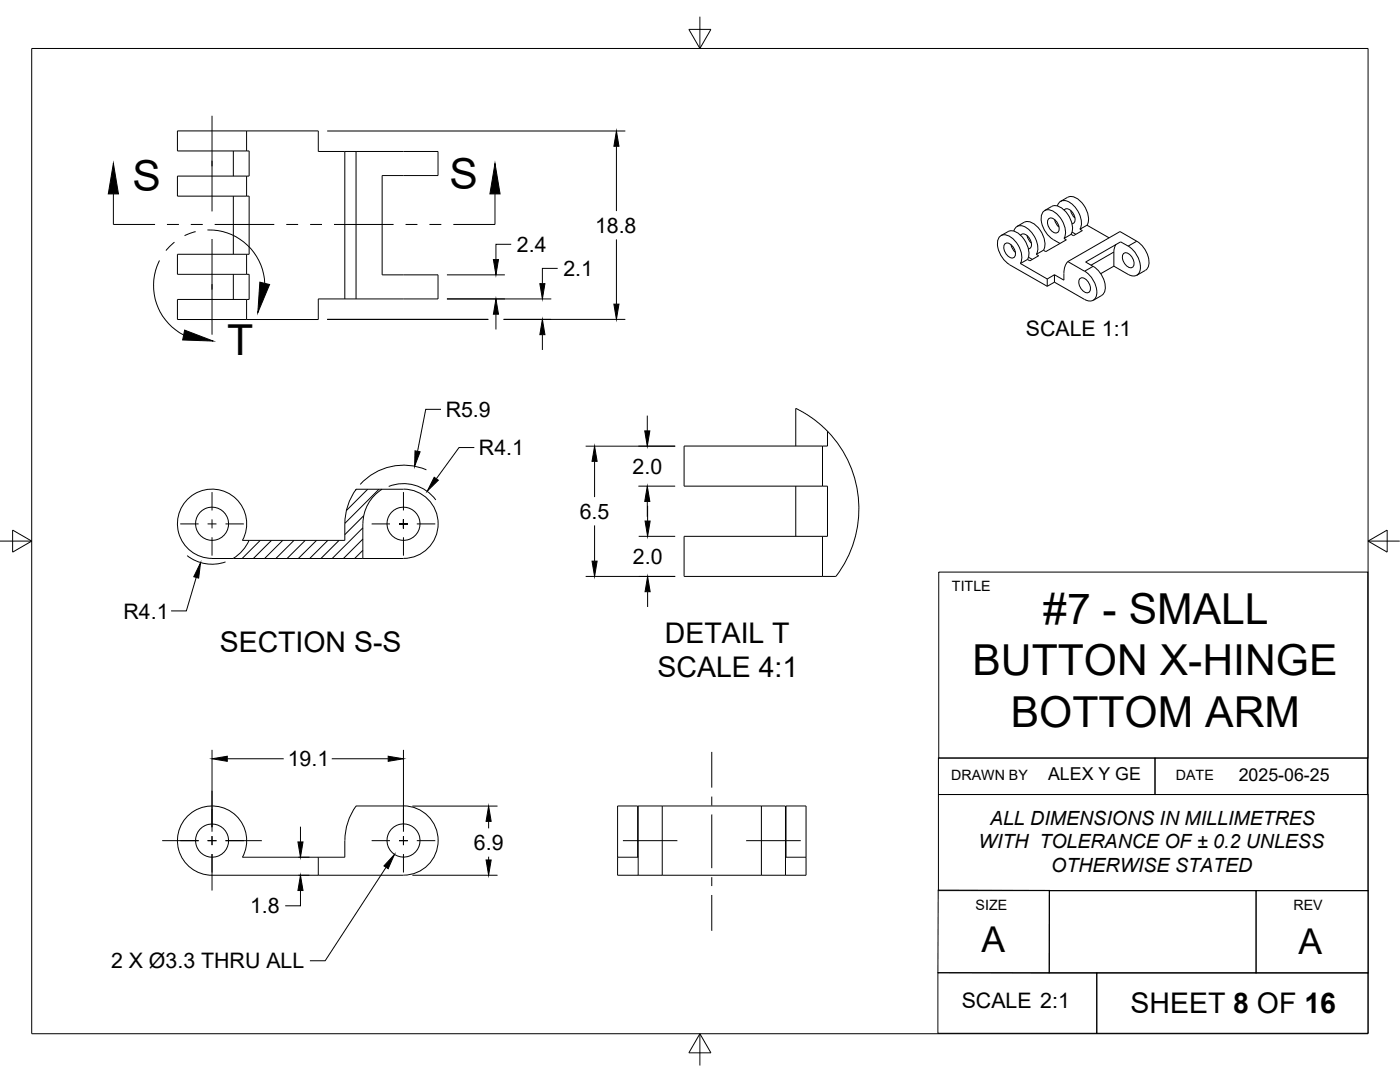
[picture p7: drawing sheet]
<svg xmlns="http://www.w3.org/2000/svg" width="279mm" height="216mm" viewBox="0 0 279 216" stroke-linecap="round" stroke-linejoin="round" font-family="sans-serif">
<!-- layer: Visible -->
<g fill="none" stroke="#000" stroke-width=".2">
<path d="M46.6 30.1v5M46.6 39.1v11.6M49.2 35.1h-13.8v4h13.8M49.2 26.1h-13.8v4h13.8M49.2 26.1h14.3v4.1h5.3M49.2 30.1h.5v5h-.5M49.2 39.1h.5v11.6h-.5M49.2 26.1v4M49.2 35.1v4M68.8 30.2h2.3M68.8 30.2v29.4M71.1 30.2h16.3v4.8h-11.1v19.8h11.1v4.8h-16.3"/>
<path d="M71.1 30.2v29.4M213.1 39.4l-1.4 .8M213.1 39.4a2.41 2.41 0 0 1 2.7 1 4.3 4.3 0 0 1 1.1 4.5M46.6 54.7v5.1M49.2 59.8h-13.8v4h13.8M49.2 50.7h-13.8v4h13.8M49.2 54.7h.5v5.1h-.5M49.2 50.7v4M49.2 59.8v4M68.8 59.6h2.3M68.8 59.6h-5.3v4.2h-14.3M200.5 48.7a1.39 1.39 0 0 1 1.9 1 1.28 1.28 0 0 1-.2 1.8 2.01 2.01 0 0 1-1.7-2.8z"/>
<path d="M201.2 46.2l-1.4 .8M201.2 46.2a2.41 2.41 0 0 1 2.7 1 4.3 4.3 0 0 1 1.2 4.6M201.5 52.8l7.5 4.3M201.8 48.9l.3 .8 .5 .6M202.3 46.1a1.44 1.44 0 0 1 2.4-.8 5 5 0 0 1 2.3 5l-.2 .4M203.6 52.6a4.6 4.6 0 0 0-2.3-5.6 1.48 1.48 0 0 0-1.7 .1 1.48 1.48 0 0 0-.5 1.6 5.4 5.4 0 0 0 2.4 4.1M203.7 46.9a1.14 1.14 0 0 1 1.7 .6l.2 .4a1.14 1.14 0 0 1-.4 1.8M204.4 44.4l-1.5 .8M204.4 44.4a2.41 2.41 0 0 1 2.7 1 4.3 4.3 0 0 1 1.1 4.5M205 47l.3 .8 .5 .7M205.3 51.3l.7 .5M209 55.7v1.4"/>
<path d="M209.3 43.7a1.39 1.39 0 0 1 1.9 1 1.28 1.28 0 0 1-.3 1.8 2.01 2.01 0 0 1-1.6-2.8zM209.9 41.2l-1.4 .8M209.9 41.2a2.41 2.41 0 0 1 2.7 1 4.3 4.3 0 0 1 1.2 4.5M210.4 54.8v1.5M210.4 54.8l-1.4 .9M210.4 56.3l-1.4 .8M210.4 56.3l6.1 3.5M210.5 43.8l.3 .8 .5 .7M211 41.1a1.44 1.44 0 0 1 2.4-.8 5 5 0 0 1 2.3 5l-.2 .4M212.3 54.6v1.3l-1.9-1.1M212.4 47.6a4.6 4.6 0 0 0-2.4-5.6 1.48 1.48 0 0 0-1.7 .1 1.48 1.48 0 0 0-.5 1.6 5.7 5.7 0 0 0 3.7 4.9M212.4 41.9a1.14 1.14 0 0 1 1.7 .6l.2 .3a1.14 1.14 0 0 1-.4 1.8"/>
<path d="M213.1 52.2a3.2 3.2 0 0 0-.8 2.3M213.7 42l.3 .8 .5 .7M213.8 46.8l-1.5 .8 .5 .3-4.1 2.3-.5-.3-1.4 .9 .5 .2-1.8 1-.4-.2-1.5 .8 5.4 3.1M213.8 46.8l.4 .2 1.8-1-.5-.3 1.4-.8 4.4 2.6M214 46.3l.7 .5M215.5 55.6a1.39 1.39 0 0 1 1.9 1 1.28 1.28 0 0 1-.2 1.8 2.01 2.01 0 0 1-1.7-2.8zM216.5 54.1a5.1 5.1 0 0 1 2.3 4.8 1.44 1.44 0 0 1-2.3 .8M218.1 53.1l-1.4-.8 6.9-4a5.6 5.6 0 0 1 3.9 5.6 1.44 1.44 0 0 1-2.3 .8M218.2 53.1a4.9 4.9 0 0 1 2.2 5.2l-.5 .6M219.9 58.9l-1.7 1M222.3 53.1l-2.6 1.5M222.3 53.1l2.8 1.7"/>
<path d="M222.7 48.8l-.4 1v3.3M224.2 50.6a1.39 1.39 0 0 1 1.9 1 1.28 1.28 0 0 1-.2 1.8 2.01 2.01 0 0 1-1.7-2.8zM228.6 54l-1.7 .9M228.6 53.9a2.34 2.34 0 0 0 .5-2.7 5.4 5.4 0 0 0-2.2-3.1l-3.4-1.9-10.4 6 3.4 1.9M71.1 97.6h9.4M71.1 97.6a11.7 11.7 0 0 0-2.3 6.9v3.3h-20.4M76.3 97.6a8.1 8.1 0 0 0-3.9 6.9M80.5 97.6a6.9 6.9 0 0 1 6.9 6.9 6.9 6.9 0 0 1-6.9 6.9M158.8 89v-7.5l1.6 .8 2 1.4 2.7 2.3v3h-1M158.8 97v10M164.1 89h-27.6v8h27.6M164.1 97h1v10h-1"/>
<path d="M164.1 89v8M165.1 86a22.2 22.2 0 0 1 1.7 29M42.3 111.4h38.2M48.4 107.8a6.9 6.9 0 0 0-3.8-9.8 6.9 6.9 0 0 0-9.1 5.4 6.9 6.9 0 0 0 6.8 8M49.7 107.8l-.7 1.2-.8 1.1-1.6 1.3M72.4 104.5v6.9M164.1 107h-27.6v8h27.6M164.1 115h2.7M164.1 107v8M63.5 171v3.6M68.8 167.7v3.3h-20.4M71.1 160.8h9.4a6.9 6.9 0 0 1 6.9 6.9 6.9 6.9 0 0 1-6.9 6.9h-38.2a6.9 6.9 0 0 1-6.8-8 6.9 6.9 0 0 1 9.1-5.4 6.9 6.9 0 0 1 3.8 9.8"/>
<path d="M71.1 160.8a11.7 11.7 0 0 0-2.3 6.9M123.3 171v-10.2h4v10.2M123.3 171h4.1M123.3 171v3.6h37.6v-3.6M127.4 174.6v-13.8h29.4v13.8M132.2 160.8v13.8M152 160.8v13.8M156.8 171h4.1M156.9 171v-10.2h4v10.2"/>
<circle cx="42.3" cy="104.5" r="3.3"/>
<circle cx="80.5" cy="104.5" r="3.3"/>
<circle cx="42.3" cy="167.7" r="3.3"/>
<circle cx="80.5" cy="167.7" r="3.3"/>
</g>
<!-- layer: Visible Narrow -->
<path d="M218.1 53.1l-1.6 1M222.3 50.3l-4.6 2.6M226.9 48.1l-1.8 1" fill="none" stroke="#000" stroke-width=".2"/>
<!-- layer: Sketch11 -->
<path d="M77.6 97.1a8 8 0 0 1 9.4 2.7M85.1 93.7a11.7 11.7 0 0 0-13.2 3M37.3 110.9a8.1 8.1 0 0 0 7.7 1.2" fill="none" stroke="#000" stroke-width=".2"/>
<!-- layer: Titleblock -->
<path d="M187.3 114.2h85.7v37.1h-85.7zM187.3 151.3h43.2v7.2h-43.2zM187.3 158.5h85.7v19.2h-85.7zM230.5 151.3h42.4v7.2h-42.4zM187.2 177.6l22.2 .1v16.5l-22.2-.1zM209.4 177.7h41.3v16.5h-41.3zM250.7 177.7h22.3v16.5h-22.3zM187.2 194.1h31.7v12.1h-31.7zM218.9 194.1h54.1v12.1h-54.1z" fill="none" stroke="#000" stroke-width=".2"/>
<!-- layer: Border -->
<path d="M6.3 9.7h266.7v196.6h-266.7zM137.5 5.9h4.4l-2.2 3.8zM139.7 3.3v6.4M0 108h6.3M2.5 105.8l3.8 2.2-3.8 2.2zM273 108l3.8-2.2v4.4zM273 108h6.4M139.7 206.3v6.3M139.7 206.3l2.2 3.8h-4.4z" fill="none" stroke="#000" stroke-width=".2"/>
<!-- layer: Smart Centers -->
<g fill="none" stroke="#000" stroke-width=".2">
<path d="M42.3 23.1v19.1M42.3 47.7v19.1M42.3 98.2v3.7M80.5 98.2v3.7M36 104.5h3.6M41.4 104.5h1.8M42.3 103.6v1.8M42.3 107.2v3.7M45 104.5h3.7M74.2 104.5h3.6M79.6 104.5h1.8M80.5 103.6v1.8"/>
<path d="M80.5 107.2v3.7M83.2 104.5h3.7M42.3 157.8v7.3M142 150v7.2M142 158.9v1.8M32.4 167.7h7.2M41.4 167.7h1.8M42.3 166.8v1.8M42.3 170.4v7.3M45 167.7h7.3M74.2 167.7h3.6M79.6 167.7h1.8"/>
<path d="M80.5 161.4v3.7M80.5 166.8v1.8M80.5 170.4v3.7M83.2 167.7h3.7M124.3 167.7h10.9M142 162.5v10.7M142 175v1.8M142 178.6v7.1M148.9 167.7h10.9"/>
</g>
<!-- layer: Hatching -->
<g fill="none" stroke="#000" stroke-width=".2">
<path d="M71.1 97.6l-.2 .3M73.4 97.6l-4.3 4.3M75.6 97.6l-6.8 6.8M51.9 107.8l-3.6 3.6M54.2 107.8l-3.6 3.6M56.4 107.8l-3.6 3.6M58.7 107.8l-3.6 3.6M60.9 107.8l-3.6 3.6M63.2 107.8l-3.6 3.6M65.4 107.8l-3.6 3.6M67.7 107.8l-3.6 3.6M72.4 105.3l-6.1 6.1"/>
<path d="M72.4 107.6l-3.8 3.8M72.4 109.8l-1.6 1.6M72.6 102.9l-3.8 3.8"/>
</g>
<!-- layer: Section Lines -->
<path d="M22.6 38.7v6.1h8.3M98.8 38.7v6.1h-8.3M33.3 44.8h2.4M38.1 44.8h2.4M42.8 44.8h11.9M57.1 44.8h2.4M61.9 44.8h2.4M66.7 44.8h11.8M80.9 44.8h2.4M85.7 44.8h2.4" fill="none" stroke="#000" stroke-width=".2"/>
<path d="M22.6 32.6l1 6.1h-2zM98.8 32.6l1 6.1h-2z" fill="#000" stroke="#000" stroke-width=".2"/>
<!-- layer: FD_Dimensions -->
<g fill="none" stroke="#000" stroke-width=".2">
<path d="M65.3 26.1h59.5M123 29.2v12.9M89.2 59.6h20.8M89.2 54.8h11.6M102 48.7h-3v3.1M111.3 53.6h-3.1v3M123 47.8v12.9M65.3 63.7h32.2M99 62.7v3M100.5 63.7h24.3M108.2 66.8v3M88 81.7h-3l-1.7 8.4"/>
<path d="M94.7 89.3h-3.1l-4.5 6.2M116.9 89h17.8M118.7 92.1v7.1M127.4 97h7.3M129.2 82.9v3.1M39.2 115.2l-2 6.7h-3.1M116.9 115h17.8M118.7 104.8v7.2M127.5 107h7.2M129.2 100.1v3M129.2 100.9v3.1M129.2 118.1v3"/>
<path d="M42.3 149.6v16.4M45.4 151.4h11.2M66.2 151.4h11.3M80.5 149.6v16.4M59.6 174.6h2.1M59.6 171h2.1M60 177.7v3h-3.1M60 165v3M77 173.1l-12.1 18.6h-3.1M82.3 160.8h17M82.3 174.6h17M97.5 163.9v1.4"/>
<path d="M97.5 170.9v.7"/>
</g>
<g fill="#000" stroke="#000" stroke-width=".2">
<path d="M123 26.1l.5 3.1h-1zM98.5 51.8h1l-.5 3zM107.7 56.6h1.1l-.6 3zM99 59.6l.5 3.1h-1zM108.2 63.7l.6 3.1h-1.1zM122.5 60.7h1l-.5 3zM82.8 90l1 .1-1.1 2.9zM86.7 95.2l.8 .6-2.2 2.2zM118.7 89l.5 3.1h-1zM128.7 86h1l-.5 3zM40 112.3l-.4 3.1-.9-.3zM118.2 112h1l-.5 3z"/>
<path d="M129.2 97l.5 3.1h-1zM129.2 115l.6 3.1h-1.1zM128.7 104h1.1l-.6 3zM42.3 151.4l3.1-.5v1zM77.5 150.9l3 .5-3 .5zM59.5 168h1l-.5 3zM60 174.6l.5 3.1h-1zM78.7 170.5l-1.2 2.8-.9-.5zM97.5 160.8l.5 3.1h-1zM97 171.6h1l-.5 3z"/>
</g>
<!-- layer: Detail Boundary -->
<path d="M31.8 52a11.1 11.1 0 0 0 4.8 14.8M34.8 48.3l-1.7 1.7M39.1 46.2l-2.3 .8M41.4 45.9a11.1 11.1 0 0 1 11.4 10.6" fill="none" stroke="#000" stroke-width=".2"/>
<path d="M51.9 56.3l1.9 .5-2.3 5.6zM36.9 65.9l5.6 2.2-6.1-.3z" fill="#000" stroke="#000" stroke-width=".2"/>
<g font-size="8.5">
<text x="26.4" y="38.1">S</text>
<text x="89.7" y="37.6">S</text>
<text x="45.3" y="70.9">T</text>
<text x="208.2" y="124.4">#7 - SMALL</text>
<text x="194.1" y="134.7">BUTTON X-HINGE</text>
<text x="201.7" y="145">BOTTOM ARM</text>
</g>
<g font-size="7.1">
<text x="195.9" y="190.1">A</text>
<text x="259.1" y="190.4">A</text>
</g>
<g font-size="5.7">
<text x="43.9" y="130.1">SECTION S-S</text>
<text x="132.7" y="128.3">DETAIL T</text>
<text x="131.2" y="135.1">SCALE 4:1</text>
<text x="225.6" y="202.2">SHEET 8 OF 16</text>
</g>
<g font-size="4.3">
<text x="118.7" y="46.4">18.8</text>
<text x="103.2" y="50.3">2.4</text>
<text x="112.4" y="55.1">2.1</text>
<text x="204.7" y="67.1">SCALE 1:1</text>
<text x="88.9" y="83.2">R5.9</text>
<text x="95.6" y="90.8">R4.1</text>
<text x="126.3" y="94.5">2.0</text>
<text x="115.7" y="103.5">6.5</text>
<text x="126.3" y="112.5">2.0</text>
<text x="24.7" y="123.4">R4.1</text>
<text x="57.4" y="152.9">19.1</text>
<text x="94.6" y="169.6">6.9</text>
<text x="49.9" y="182.2">1.8</text>
<text x="22.2" y="193.2">2 X Ø3.3 THRU ALL</text>
<text x="191.9" y="201.2">SCALE 2:1</text>
</g>
<g font-size="3.9">
<text x="197.6" y="164.6">ALL DIMENSIONS IN MILLIMETRES</text>
<text x="195.3" y="169.3">WITH TOLERANCE OF ± 0.2 UNLESS</text>
<text x="209.8" y="174">OTHERWISE STATED</text>
</g>
<g font-size="3.5">
<text x="209.2" y="155.7">ALEX Y GE</text>
<text x="247.2" y="155.8">2025-06-25</text>
</g>
<g font-size="2.8">
<text x="190" y="118">TITLE</text>
<text x="189.8" y="155.6">DRAWN BY</text>
<text x="234.7" y="155.6">DATE</text>
<text x="194.7" y="181.5">SIZE</text>
<text x="258.1" y="181.6">REV</text>
</g>
</svg>
